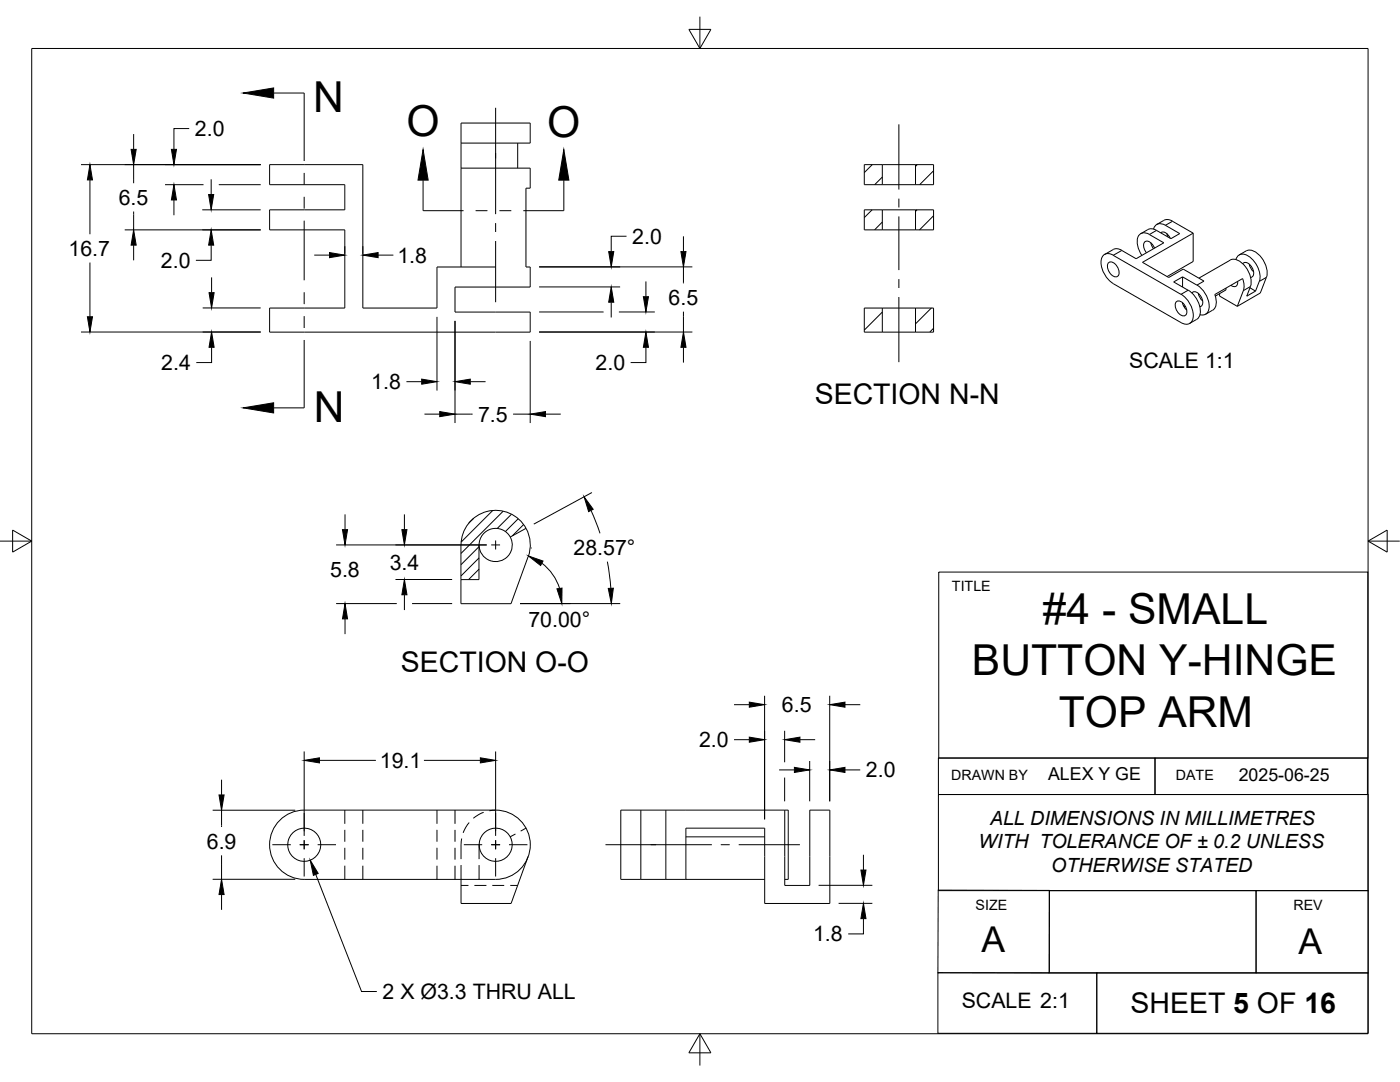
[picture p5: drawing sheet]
<svg xmlns="http://www.w3.org/2000/svg" width="279mm" height="216mm" viewBox="0 0 279 216" stroke-linecap="round" stroke-linejoin="round" font-family="sans-serif">
<!-- layer: Visible -->
<g fill="none" stroke="#000" stroke-width=".2">
<path d="M92 28.6h13.8v-4h-13.8v28.7M92 33.5h13.8v4h-.8v15.8h.8v4h-15v5h15v4h-52v-4.8h15v-15.6h-15v-4h15v-5h-15v-4h18.6v28.6h14.8v-8.2h11.7M103.3 28.6v4.9M176.1 36.9h6.6M176.1 32.9h6.6M176.1 32.9h-3.6v4h3.6M176.1 32.9v4M182.7 32.9h3.6v4h-3.6M182.7 32.9v4M176.1 41.9h6.6M176.1 45.9h6.6M176.1 41.9h-3.6v4h3.6"/>
<path d="M176.1 41.9v4M182.7 41.9h3.6v4h-3.6M182.7 41.9v4M220.3 50.9a1.55 1.55 0 0 1 1.9 0l13.5 7.8a5.2 5.2 0 0 1 2.4 4.9 1.44 1.44 0 0 1-2.4 .8l-13.5-7.8a5.2 5.2 0 0 1-2.4-4.9zM221.2 52.4a1.44 1.44 0 0 1 1.9 1.1 1.23 1.23 0 0 1-.3 1.7 2.02 2.02 0 0 1-1.6-2.8zM222.1 49.8l-1.6 1M222.2 49.8a1.67 1.67 0 0 1 1.7 .1M223.9 50l2.8 1.6 5.6-3.1-2.9-1.7a1.53 1.53 0 0 0-1.9-.1 1.53 1.53 0 0 0-.5 1.7 5.3 5.3 0 0 0 .9 2.6M229.7 48.5l.5 1.1M230.2 45.7a1.44 1.44 0 0 1 2.4-.7l2.8 1.6-1.7 1-3.3-1.8a1.53 1.53 0 0 0-1.3 0l-1.4 .8M230.4 49.5l-.4-.7a1.06 1.06 0 0 0-1.6-.4 2.01 2.01 0 0 0 .4 2M231.6 46.5a1.41 1.41 0 0 1 1.9 1"/>
<path d="M232.3 44l-1.5 .8M232.3 44a1.67 1.67 0 0 1 1.7 .1M232.9 46.6l.2 .7M234 44.2l4.1 2.3M236 55.2l2.9 1.7a5 5 0 0 1 2.3 5.1 1.29 1.29 0 0 1-1.7 .8M236 55.2v2.1M236 55.2l-1.8 1.1 2.9 1.6M237.1 57.9a4.9 4.9 0 0 1 2.3 5.2l-.6 .6-1.4 .8M237.9 58.5a1.14 1.14 0 0 1 1.7 .6l.2 .3a1.14 1.14 0 0 1-.4 1.8M238.1 46.5l-10.1 5.8 5.2 3.1 2.9-1.7 4.2 2.4M238.1 46.5v5.7l-5.2 3M239.2 58.6l.3 .8 .5 .6"/>
<path d="M239.3 55.5l6.2-3.6a2.66 2.66 0 0 1 3.1 1.3l.4 .6a4.2 4.2 0 0 1 .6 3.4l-.8 1.9 1.8-1M243.4 58.6v.5l3.5 2M244.7 57.5v.3l-2.2 1.3M246.7 51.8a1.4 1.4 0 0 1 2.2-.8 5 5 0 0 1 2.4 5.2M247 56.1a.79 .79 0 0 1-.3 1 .79 .79 0 0 1-1.1-.2M247.3 50.9l1.4-.8a2.66 2.66 0 0 1 3.1 1.3l.4 .6a4.2 4.2 0 0 1 .6 3.3M248 52.6a1.14 1.14 0 0 1 1.8 .6l.2 .4a1.14 1.14 0 0 1-.4 1.8M249.3 52.7l.3 .8 .6 .7M249.4 57.4l1.2 .7M251.3 56.2l-.7 1.9M252.7 55.4l-1.2 3.1-4.6 2.6M176.1 61.5h6.6"/>
<path d="M176.1 66.3h6.6M176.1 61.5h-3.6v4.8h3.6M176.1 61.5v4.8M182.7 61.5h3.6v4.8h-3.6M182.7 61.5v4.8M234.8 60.2a1.44 1.44 0 0 1 1.9 1.1 1.23 1.23 0 0 1-.3 1.7 2.02 2.02 0 0 1-1.6-2.8zM236 60.4l.3 .8 .5 .7M236 60.4v.2M236.2 61l.4 .2M242 61.9l-1.4 .8M246.9 61.1l1.3-3.5 .1-1-.3-1-5.6 3.2a2.5 2.5 0 0 1-.4 3.1M95.6 108.8v6.9h-3.6"/>
<path d="M101.8 107.2a3.3 3.3 0 0 0-3.7-1.7 3.3 3.3 0 0 0-2.5 3.2M101.8 107.2a3.3 3.3 0 0 1-2.1 4.8 3.3 3.3 0 0 1-4.1-3.3M105 105.4l-3.2 1.8M105 105.4a6.9 6.9 0 0 0-7.8-3.4 6.9 6.9 0 0 0-5.2 6.7v11.8h10l3.4-9.4M105 105.4a6.9 6.9 0 0 1 .4 5.7M98.9 161.6h-38.2a6.9 6.9 0 0 0-6.9 7 6.9 6.9 0 0 0 6.9 6.9h38.2M98.9 161.6a6.9 6.9 0 0 1 6.9 7 6.9 6.9 0 0 1-6.9 6.9M105.4 170.9l-3.4 9.4h-10v-4.8M127.9 161.6v13.9M132.9 161.6v13.9M136.9 167h15.7M152.6 175.5h-28.7v-13.9h33.4v13.9h-.7"/>
<path d="M156.6 161.6v15.1h5v-15.1h4v18.7h-13v-15.1h-15.7v10.3"/>
<circle cx="60.7" cy="168.6" r="3.3"/>
<circle cx="98.9" cy="168.6" r="3.3"/>
</g>
<!-- layer: Hidden -->
<g fill="none" stroke="#000" stroke-width=".2">
<path d="M68.8 161.6v2.8M68.8 165.6v2.4M68.8 169.2v2.3M68.8 172.7v2.8M72.4 161.6v2.8M72.4 165.6v2.4M72.4 169.2v2.3M72.4 172.7v2.8M87.2 161.6v2.8M87.2 165.6v2.4M87.2 169.2v2.3M87.2 172.7v2.8"/>
<path d="M90.8 161.6v2.8M90.8 165.6v2.4M90.8 169.2v2.3M90.8 172.7v2.8M92 176.7h1.5M92 172.6v2.9M92.1 167.3l-.1 4.1M93.6 164.1l-.7 1-.5 1.1M94.7 176.7h2.4M95.6 168.6v2.8M95.6 172.6v2.9M96.5 162.1l-1 .5-1 .7"/>
<path d="M98.3 176.7h2.3M98.9 161.6l-1.2 .2M101.8 176.7h1.5M102.9 166.4l-1.1 .6M105 165.2l-1.1 .6"/>
</g>
<!-- layer: Visible Narrow -->
<path d="M223.9 50l-1.7 .9M230.8 46l-1.4 .8M234 44.2l-1.4 .8M237.1 57.9l-1.4 .8M240.3 56.1l-1.4 .8M249.6 57.2l-1.5 .8M252.7 55.4l-1.4 .8" fill="none" stroke="#000" stroke-width=".2"/>
<!-- layer: Titleblock -->
<path d="M187.3 114.2h85.7v37.1h-85.7zM187.3 151.3h43.2v7.2h-43.2zM187.3 158.5h85.7v19.2h-85.7zM230.5 151.3h42.4v7.2h-42.4zM187.2 177.6l22.2 .1v16.5l-22.2-.1zM209.4 177.7h41.3v16.5h-41.3zM250.7 177.7h22.3v16.5h-22.3zM187.2 194.1h31.7v12.1h-31.7zM218.9 194.1h54.1v12.1h-54.1z" fill="none" stroke="#000" stroke-width=".2"/>
<!-- layer: Smart Centers -->
<g fill="none" stroke="#000" stroke-width=".2">
<path d="M98.9 21.5v21.2M179.4 24.8v13M179.4 39.6v1.8M98.9 44.5v1.8M98.9 48.1v12.2M179.4 43.2v10.7M179.4 55.7v1.8M179.4 59.3v13M98 108.7h1.8M98.9 107.8v1.8M54.4 168.6h3.6M59.8 168.6h1.8"/>
<path d="M60.7 162.2v3.7M60.7 167.7v1.8M60.7 171.2v3.7M63.4 168.6h3.7M92.6 168.6h3.6M98 168.6h1.8M98.9 162.2v3.7M98.9 167.7v1.8M98.9 171.2v3.7M101.6 168.6h3.7M120.8 168.6h21.3M143.8 168.6h1.8"/>
<path d="M147.4 168.6h12.2"/>
</g>
<!-- layer: Border -->
<path d="M6.3 9.7h266.7v196.6h-266.7zM137.5 5.9h4.4l-2.2 3.8zM139.7 3.3v6.4M0 108h6.3M2.5 105.8l3.8 2.2-3.8 2.2zM273 108l3.8-2.2v4.4zM273 108h6.4M139.7 206.3v6.3M139.7 206.3l2.2 3.8h-4.4z" fill="none" stroke="#000" stroke-width=".2"/>
<!-- layer: FD_Dimensions -->
<g fill="none" stroke="#000" stroke-width=".2">
<path d="M16.2 32.9h35.8M17.9 35.9v10.8M26.7 26.8v3M26.7 32.9v3.7M32.9 36.9h7.7M34.7 39.9v3M37.8 25.7h-3.1v4.1M42.1 35.8v3M43.7 36.9h8.3M17.9 52.4v10.8M24.9 45.9h27.1M26.7 42.2v3.7"/>
<path d="M26.7 48.9v3M40.4 41.9h11.6M42.1 48.9v3h-3M42.2 55.4v3M62.7 50.9h3.1M68.8 49.1v1.6M72.4 49.1v1.6M75.5 50.9h3M107.6 57.3h16.2M107.6 53.3h30.6M125 47.1h-3v3.1M128.9 56.2v3"/>
<path d="M136.4 47.2v3M136.4 53.3v3.2M16.2 66.3h35.8M40.4 61.4h11.6M42.2 69.3v3h-3M81.1 76.2h3.1M87.2 63.2v14.7M90.8 64v20.4M93.9 76.2h3M105.8 68v16.4M107.6 66.3h30.6M107.6 62.3h12.9"/>
<path d="M122 60.3v3.1M123.5 62.3h7.2M128.9 69.3v3h-3M136.4 62.2v4.1M136.4 69.3v3M84.7 82.6h3.1M90.8 82.6h3.5M102.4 82.6h3.4M108.9 82.6h3M118.1 98.3l-11.6 6.3M67.1 108.7h30M68.9 102.6v3.1"/>
<path d="M78.9 115.6h11.3M80.7 102.6v3.1M80.7 118.7v3M106.1 109.3l-.1 .1M108.2 112.4a10.1 10.1 0 0 1 3.5 5M117.9 101.8l1.8 4.6M121.2 112.1l.7 5.3M67.1 120.4h12.1M68.9 123.5v3M82.2 120.4h8M103.8 120.4h20M152.6 138.8v24.7"/>
<path d="M165.6 138.8v21.1M44.2 155.6v3M60.7 149.9v16.9M63.8 151.7h11.2M84.6 151.7h11.3M98.9 149.9v16.9M146.5 140.6h3M146.5 147.6h3M155.5 153.6h3M156.6 145.8v6.3M156.6 155.2v4.7M159.6 147.6h3.1"/>
<path d="M161.6 151.8v8.1M168.6 153.6h3.1M168.6 140.6h3.1M42.4 161.7h16.5M42.4 175.5h16.5M44.2 161.7v3.3M44.2 170.7v4.8M44.2 178.5v3M63 174.5l9.2 23.3h3M163.4 176.7h10.7M172.3 170.6v3M167.4 180.3h6.7"/>
<path d="M172.3 183.3v3.1h-3"/>
</g>
<g fill="#000" stroke="#000" stroke-width=".2">
<path d="M17.9 32.9l.6 3h-1.1zM26.2 29.8h1l-.5 3.1zM34.7 36.9l.5 3h-1zM34.2 29.8h1l-.5 3.1zM41.6 38.8h1.1l-.6 3.1zM26.7 45.9l.5 3h-1zM42.1 45.9l.6 3h-1.1zM41.7 58.4h1l-.5 3zM65.8 50.4l3 .5-3 .5zM72.4 50.9l3.1-.5v1zM121.5 50.2h1l-.5 3.1zM128.4 59.2h1l-.5 3.1z"/>
<path d="M135.9 50.2h1l-.5 3.1zM17.4 63.2h1.1l-.6 3.1zM42.2 66.3l.5 3h-1zM84.2 75.6l3 .6-3 .5zM90.8 76.2l3.1-.6v1.1zM122 57.3l.5 3h-1zM128.9 66.3l.5 3h-1zM136.4 66.3l.5 3h-1zM87.8 82.1l3 .5-3 .5zM105.8 82.6l3.1-.5v1zM68.3 105.7h1.1l-.5 3zM80.2 105.7h1l-.5 3z"/>
<path d="M80.7 115.6l.5 3.1h-1zM105.5 110.9l2.9 1.1-.5 .8zM111.1 117.5l1.1-.2-.1 3.1zM116.6 99.1l1.8 2.5-.9 .5zM121.4 117.4h1l-.4 3zM68.9 120.4l.5 3.1h-1.1zM43.7 158.6h1l-.5 3.1zM60.7 151.7l3.1-.5v1zM95.9 151.2l3 .5-3 .5zM149.5 140.1l3.1 .5-3.1 .5zM149.5 147.1l3.1 .5-3.1 .5zM158.5 153.1l3.1 .5-3.1 .5z"/>
<path d="M156.6 147.6l3-.5v1zM165.6 153.6l3-.5v1zM165.6 140.6l3-.5v1zM44.2 175.5l.5 3h-1zM61.9 171.6l1.6 2.7-1 .4zM171.8 173.6h1l-.5 3.1zM172.3 180.3l.5 3h-1z"/>
</g>
<!-- layer: Hatching -->
<g fill="none" stroke="#000" stroke-width=".2">
<path d="M174.1 32.9l-1.6 1.5M176.1 35.3l-1.5 1.6M183 32.9l-.3 .3M186.3 34.1l-2.8 2.8M174.1 41.9l-1.6 1.5M176.1 44.3l-1.6 1.6M183 41.9l-.3 .3M186.3 43.1l-2.8 2.8M176.1 62.3l-3.6 3.6M185.9 61.4l-3.2 3.2M186.3 65.5l-.7 .8M94.6 103.4l-1 1"/>
<path d="M95.6 109.1l-3.6 3.6M95.6 111.3l-3.6 3.6M95.6 113.6l-2.1 2M98.3 101.9l-6.3 6.3M100.4 102l-8.4 8.4M102.1 102.6l-2.9 2.9M103.4 103.5l-2.5 2.6M104.5 104.7l-2.3 2.2"/>
</g>
<!-- layer: Section Lines -->
<path d="M54.6 18.6h6.1v13.5M60.7 34.5v2.4M60.7 39.3v2.3M84.4 35.9v6.1h8.1M112.5 35.9v6.1h-8.1M60.7 44v11.9M60.7 58.3v2.4M94.9 42h2.4M99.7 42h2.3M60.7 63.1v2.3M60.7 67.8v13.6h-6.1" fill="none" stroke="#000" stroke-width=".2"/>
<path d="M48.5 18.6l6.1-1.1v2.1zM84.4 29.8l1 6.1h-2zM112.5 29.8l1 6.1h-2zM48.5 81.4l6.1-1v2z" fill="#000" stroke="#000" stroke-width=".2"/>
<g font-size="8.5">
<text x="62.5" y="22.3">N</text>
<text x="81.1" y="27.2">O</text>
<text x="109.2" y="27.3">O</text>
<text x="62.7" y="84.1">N</text>
<text x="208.1" y="124.4">#4 - SMALL</text>
<text x="194" y="134.7">BUTTON Y-HINGE</text>
<text x="211.3" y="145">TOP ARM</text>
</g>
<g font-size="7.1">
<text x="195.9" y="190.1">A</text>
<text x="259.1" y="190.4">A</text>
</g>
<g font-size="5.7">
<text x="162.6" y="80.7">SECTION N-N</text>
<text x="80" y="134.1">SECTION O-O</text>
<text x="225.6" y="202.2">SHEET 5 OF 16</text>
</g>
<g font-size="4.3">
<text x="38.9" y="27.2">2.0</text>
<text x="23.7" y="40.9">6.5</text>
<text x="13.7" y="51.1">16.7</text>
<text x="32.1" y="53.4">2.0</text>
<text x="79.3" y="52.4">1.8</text>
<text x="126.2" y="48.6">2.0</text>
<text x="133.4" y="60.9">6.5</text>
<text x="32.2" y="73.9">2.4</text>
<text x="74.1" y="77.6">1.8</text>
<text x="118.9" y="73.9">2.0</text>
<text x="225.4" y="73.4">SCALE 1:1</text>
<text x="95.4" y="84.1">7.5</text>
<text x="77.8" y="113.7">3.4</text>
<text x="114.5" y="110.8">28.57°</text>
<text x="65.9" y="115.1">5.8</text>
<text x="105.5" y="125.2">70.00°</text>
<text x="156.1" y="142.1">6.5</text>
<text x="139.5" y="149.1">2.0</text>
<text x="75.8" y="153.2">19.1</text>
<text x="172.8" y="155.1">2.0</text>
<text x="41.3" y="169.3">6.9</text>
<text x="162.3" y="187.9">1.8</text>
<text x="76.3" y="199.3">2 X Ø3.3 THRU ALL</text>
<text x="191.9" y="201.2">SCALE 2:1</text>
</g>
<g font-size="3.9">
<text x="197.6" y="164.6">ALL DIMENSIONS IN MILLIMETRES</text>
<text x="195.3" y="169.3">WITH TOLERANCE OF ± 0.2 UNLESS</text>
<text x="209.8" y="174">OTHERWISE STATED</text>
</g>
<g font-size="3.5">
<text x="209.2" y="155.7">ALEX Y GE</text>
<text x="247.2" y="155.8">2025-06-25</text>
</g>
<g font-size="2.8">
<text x="190" y="118">TITLE</text>
<text x="189.8" y="155.6">DRAWN BY</text>
<text x="234.7" y="155.6">DATE</text>
<text x="194.7" y="181.5">SIZE</text>
<text x="258.1" y="181.6">REV</text>
</g>
</svg>
